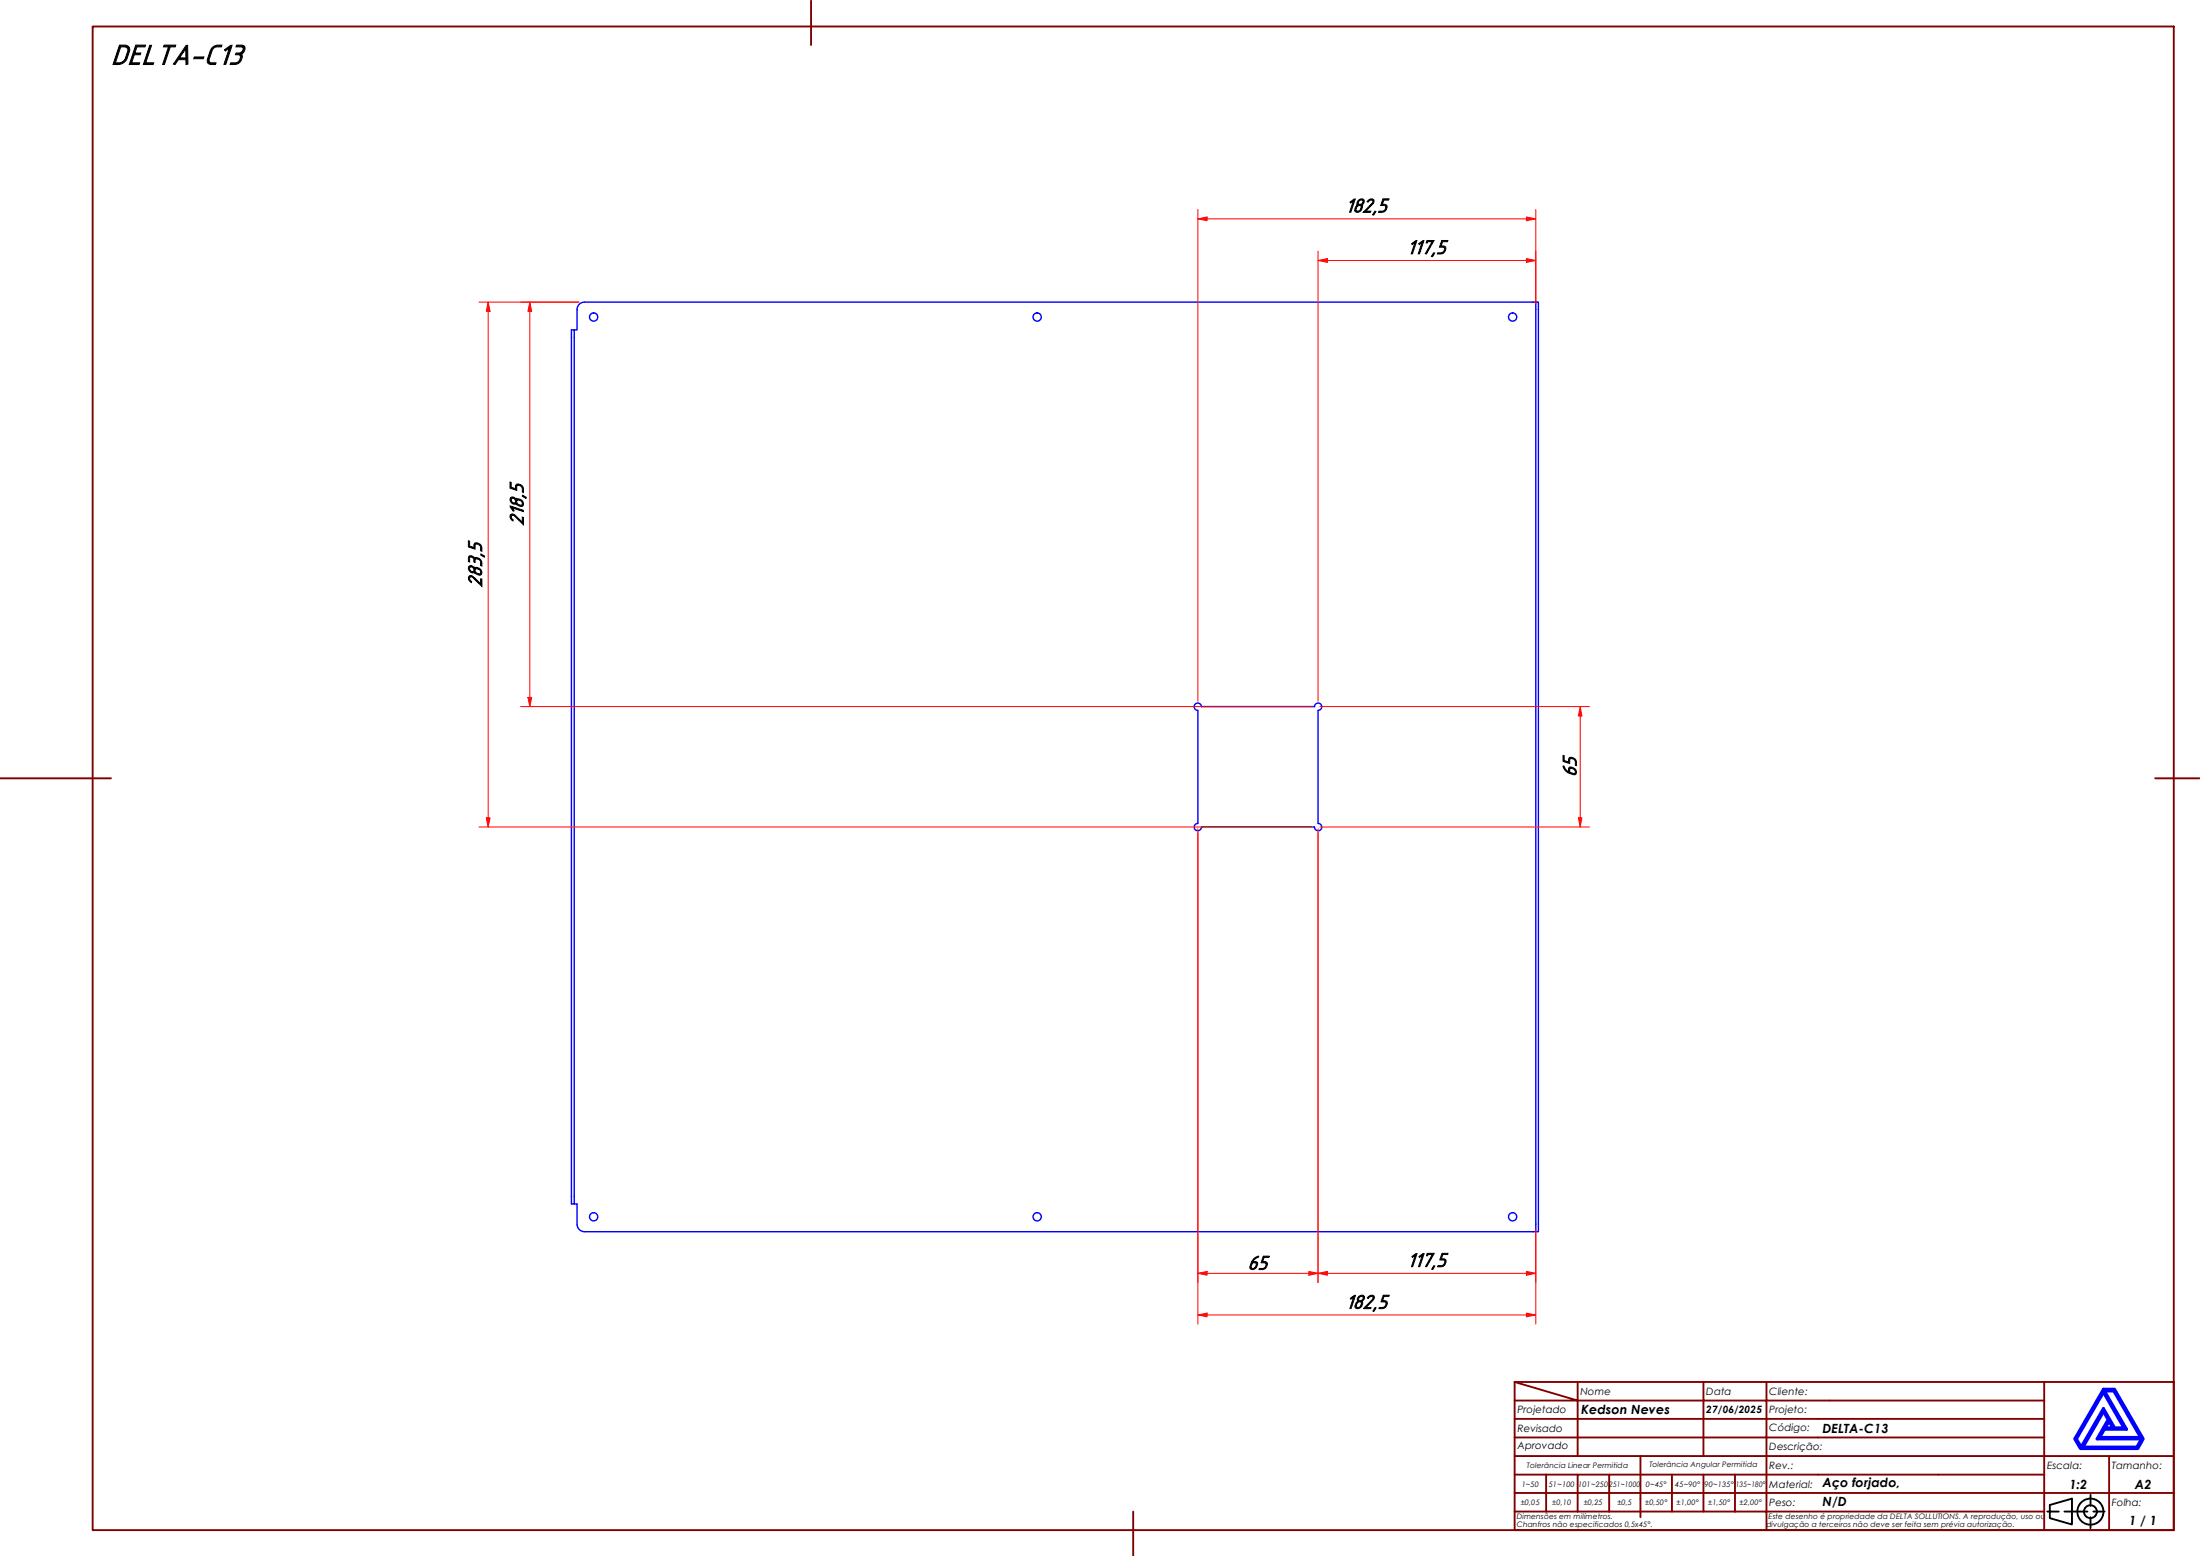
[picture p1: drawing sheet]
<svg xmlns="http://www.w3.org/2000/svg" width="594mm" height="420mm" viewBox="0 0 594 420" stroke-linecap="round" stroke-linejoin="round" font-family="sans-serif">
<!-- layer: Visible (ABNT) -->
<g fill="none" stroke="#00f" stroke-width=".38">
<path d="M154.3 89.1h.8v236h-.8zM414.7 81.6h.7v251h-.7zM414.7 81.6h-256.9a2 2 0 0 0-2 2v5.5h-.7M323.5 191.8v30.6M324.4 190.8a.98 .98 0 0 0-1-1 .98 .98 0 0 0-.9 1 .98 .98 0 0 0 .9 1M324.4 190.8h30.6M355 190.8a.98 .98 0 0 1 .9-1 .98 .98 0 0 1 1 1 .98 .98 0 0 1-1 1M355.9 191.8v30.6M323.4 222.4a.98 .98 0 0 0-.9 1 .98 .98 0 0 0 1 .9 .98 .98 0 0 0 .9-1h30.6a.98 .98 0 0 0 .9 1 .98 .98 0 0 0 1-1 .98 .98 0 0 0-1-.9M155.1 325.1h.7v5.5a2 2 0 0 0 2 2h256.9"/>
<circle cx="160.3" cy="85.6" r="1.11"/>
<circle cx="280.1" cy="85.6" r="1.11"/>
<circle cx="408.5" cy="85.6" r="1.11"/>
<circle cx="160.3" cy="328.6" r="1.11"/>
<circle cx="280.1" cy="328.6" r="1.11"/>
<circle cx="408.5" cy="328.6" r="1.11"/>
</g>
<!-- layer: Borda A3/A4 (ABNT) -->
<g fill="none" stroke="#800000" stroke-width=".51">
<path d="M25 7.2h562v406h-562zM219 .2v12M0 210.2h30M582 210.2h12M409 373.2l17 5h-17M409 373.2h178v40h-178zM426 378.2h34v4.9h17M426 378.2v15M426 373.2v5M460 373.2v5h17v4.9M477 373.2v5h75M552 373.2v20h-143"/>
<path d="M409 383.1h51v10.1M409 398.2h17M417.5 398.2v10M434.5 398.2h-8.5v10M443 393.2v16.5M451.5 398.2v10h-42.5M460 398.2v10h8.5M468.5 398.2v10M477 398.2h-42.5v10M477 383.1v5.1h-68M477 398.2v10h75M477 383.1h75"/>
<path d="M477 398.2h75M552 388.2h-75v10M569.5 393.2v9.9h17.5M587 393.2h-35v9.9h17.5v10.1M306 408.2v12M409 403.1h143v10.1M451.5 408.2h8.5M468.5 408.2h8.5v5"/>
</g>
<path d="M568 376l5.5 9.6h-2.5l-3-5.3-6 10.5-1.3-2.3zM568 375.1h3l7.7 13.4-1.4 2.6h-15.5l-1.5-2.6zM568.3 375.6h2.5l7.2 12.6h-11l1.3-2.3h5.9zM568 381.2l1.3 2.1-3 5.2h12l-1.3 2.3h-14.5zM569.5 383.8l1 1.8h-2z" fill="none" stroke="#00f" stroke-width=".83"/>
<!-- layer: 0 -->
<path d="M561.8 391.1h15.5" fill="none" stroke="#000" stroke-width=".27"/>
<g fill="none" stroke="#000" stroke-width=".51">
<path d="M552.8 408.2h3.1M553.5 406.4l6-1.7v6.9l-6-1.7zM557.5 408.2h6.2M564.5 403.6v3M564.5 409.7v3M565.3 408.2h3"/>
<circle cx="564.5" cy="408.2" r="3.5"/>
<circle cx="564.5" cy="408.2" r="1.75"/>
</g>
<path d="M355.9 70.3h2.6" fill="none" stroke="#f00" stroke-width=".27"/>
<path d="M355.9 70.3l2.6-.5v1z" fill="#f00"/>
<path d="M355.9 70.3l2.6-.5v1zM412.2 70.3h2.5" fill="none" stroke="#f00" stroke-width=".27"/>
<path d="M412.2 69.8l2.5 .5-2.5 .5z" fill="#f00"/>
<path d="M323.5 59.1h2.4M355.9 67.8v121.5M358.5 70.3h53.7M412.2 69.8l2.5 .5-2.5 .5zM414.7 67.8v14.3" fill="none" stroke="#f00" stroke-width=".27"/>
<path d="M323.5 59.1l2.4-.5v1z" fill="#f00"/>
<path d="M323.5 59.1l2.4-.5v1zM412.2 59.1h2.5" fill="none" stroke="#f00" stroke-width=".27"/>
<path d="M412.2 58.6l2.5 .5-2.5 .5z" fill="#f00"/>
<path d="M323.5 56.6v132.7M325.9 59.1h86.3M412.2 58.6l2.5 .5-2.5 .5zM414.7 56.6v25.5M143.1 188.3v2.5" fill="none" stroke="#f00" stroke-width=".27"/>
<path d="M142.6 188.3h1l-.5 2.5z" fill="#f00"/>
<path d="M143.1 81.6v2.5M142.6 188.3h1l-.5 2.5z" fill="none" stroke="#f00" stroke-width=".27"/>
<path d="M143.1 81.6l.5 2.5h-1z" fill="#f00"/>
<path d="M131.8 81.6v2.5M140.6 81.6h15.7M143.1 81.6l.5 2.5h-1zM143.1 84.1v104.2M140.6 190.8h213.9" fill="none" stroke="#f00" stroke-width=".27"/>
<path d="M131.8 81.6l.5 2.5h-1z" fill="#f00"/>
<path d="M131.8 81.6l.5 2.5h-1zM131.8 220.8v2.5" fill="none" stroke="#f00" stroke-width=".27"/>
<path d="M131.3 220.8h1l-.5 2.5z" fill="#f00"/>
<path d="M129.3 81.6h27M131.8 84.1v136.7M129.3 223.3h225.2M131.3 220.8h1l-.5 2.5zM355.9 343.8h2.6" fill="none" stroke="#f00" stroke-width=".27"/>
<path d="M355.9 343.8l2.6-.5v1z" fill="#f00"/>
<path d="M355.9 343.8l2.6-.5v1zM412.2 343.8h2.5" fill="none" stroke="#f00" stroke-width=".27"/>
<path d="M412.2 343.3l2.5 .5-2.5 .5z" fill="#f00"/>
<path d="M355.9 224.8v121.5M414.7 332.1v14.2M323.5 355.1h2.4M358.5 343.8h53.7M412.2 343.3l2.5 .5-2.5 .5z" fill="none" stroke="#f00" stroke-width=".27"/>
<path d="M323.5 355.1l2.4-.5v1z" fill="#f00"/>
<path d="M323.5 355.1l2.4-.5v1zM412.2 355.1h2.5" fill="none" stroke="#f00" stroke-width=".27"/>
<path d="M412.2 354.6l2.5 .5-2.5 .5z" fill="#f00"/>
<path d="M426.7 190.8v2.5M323.5 224.8v132.7M414.7 332.1v25.4M325.9 355.1h86.3M412.2 354.6l2.5 .5-2.5 .5z" fill="none" stroke="#f00" stroke-width=".27"/>
<path d="M426.7 190.8l.5 2.5h-1z" fill="#f00"/>
<path d="M426.7 190.8l.5 2.5h-1zM426.7 220.8v2.5" fill="none" stroke="#f00" stroke-width=".27"/>
<path d="M426.2 220.8h1l-.5 2.5z" fill="#f00"/>
<path d="M356.4 190.8h72.8M426.7 193.3v27.5M356.4 223.3h72.8M426.2 220.8h1l-.5 2.5zM323.5 343.8h2.4" fill="none" stroke="#f00" stroke-width=".27"/>
<path d="M323.5 343.8l2.4-.5v1z" fill="#f00"/>
<path d="M323.5 343.8l2.4-.5v1zM353.4 343.8h2.5" fill="none" stroke="#f00" stroke-width=".27"/>
<path d="M353.4 343.3l2.5 .5-2.5 .5z" fill="#f00"/>
<path d="M323.5 223.8v122.5M355.9 223.8v122.5M325.9 343.8h27.5M353.4 343.3l2.5 .5-2.5 .5z" fill="none" stroke="#f00" stroke-width=".27"/>
<text font-size="8.1" x="30" y="17.3">DELTA-C13</text>
<g font-size="5.6">
<text x="363.3" y="57.3">182,5</text>
<text x="379.9" y="68.5">117,5</text>
<text x="141.3" y="142" transform="rotate(-90 141.3 142)">218,5</text>
<text x="130" y="158.6" transform="rotate(-90 130 158.6)">283,5</text>
<text x="425.6" y="209.8" transform="rotate(-90 425.6 209.8)">65</text>
<text x="380" y="342">117,5</text>
<text x="336.9" y="342.8">65</text>
<text x="363.3" y="353.3">182,5</text>
</g>
<g font-size="3.4">
<text x="427" y="381.9">Kedson Neves</text>
<text x="492.1" y="386.9">DELTA-C13</text>
<text x="492.1" y="401.6">Aço forjado,</text>
<text x="558.8" y="401.9">1:2</text>
<text x="576.5" y="401.9">A2</text>
<text x="492.1" y="406.7">N/D</text>
<text x="575" y="411.7">1 / 1</text>
</g>
<g font-size="2.7">
<text x="426.8" y="376.7">Nome</text>
<text x="460.8" y="376.7">Data</text>
<text x="477.8" y="376.7">Cliente:</text>
<text x="409.8" y="381.4">Projetado</text>
<text x="460.8" y="381.5">27/06/2025</text>
<text x="477.8" y="381.4">Projeto:</text>
<text x="409.8" y="386.7">Revisado</text>
<text x="477.8" y="386.4">Código:</text>
<text x="409.8" y="391.4">Aprovado</text>
<text x="477.8" y="391.5">Descrição:</text>
<text x="477.8" y="401.7">Material:</text>
<text x="477.8" y="396.7">Rev.:</text>
<text x="552.8" y="396.7">Escala:</text>
<text x="570.3" y="396.7">Tamanho:</text>
<text x="477.8" y="406.6">Peso:</text>
<text x="570.3" y="406.7">Folha:</text>
</g>
<g font-size="2">
<text x="410.9" y="401.4">1~50</text>
<text x="412.3" y="396.4">Tolerância Linear Permitida</text>
<text x="418.2" y="401.4">51~100</text>
<text x="426.1" y="401.4">101~250</text>
<text x="434.5" y="401.4">251~1000</text>
<text x="444.4" y="401.4">0~45°</text>
<text x="445.4" y="396.2">Tolerância Angular Permitida</text>
<text x="452.4" y="401.4">45~90°</text>
<text x="460.3" y="401.4">90~135°</text>
<text x="468.7" y="401.4">135~180°</text>
<text x="410.7" y="406.3">±0,05</text>
<text x="419.2" y="406.3">±0,10</text>
<text x="427.7" y="406.3">±0,25</text>
<text x="436.8" y="406.3">±0,5</text>
<text x="444.2" y="406.3">±0,50°</text>
<text x="452.8" y="406.3">±1,00°</text>
<text x="461.3" y="406.3">±1,50°</text>
<text x="469.7" y="406.3">±2,00°</text>
<text x="409.6" y="410.2">Dimensões em milímetros.</text>
<text x="409.6" y="412.3">Chanfros não especificados 0,5x45°.</text>
<text x="477" y="412.3">divulgação a terceiros não deve ser feita sem prévia autorização.</text>
<text x="477.6" y="410.2">Este desenho é propriedade da DELTA SOLLUTIONS. A reprodução, uso ou</text>
</g>
</svg>
